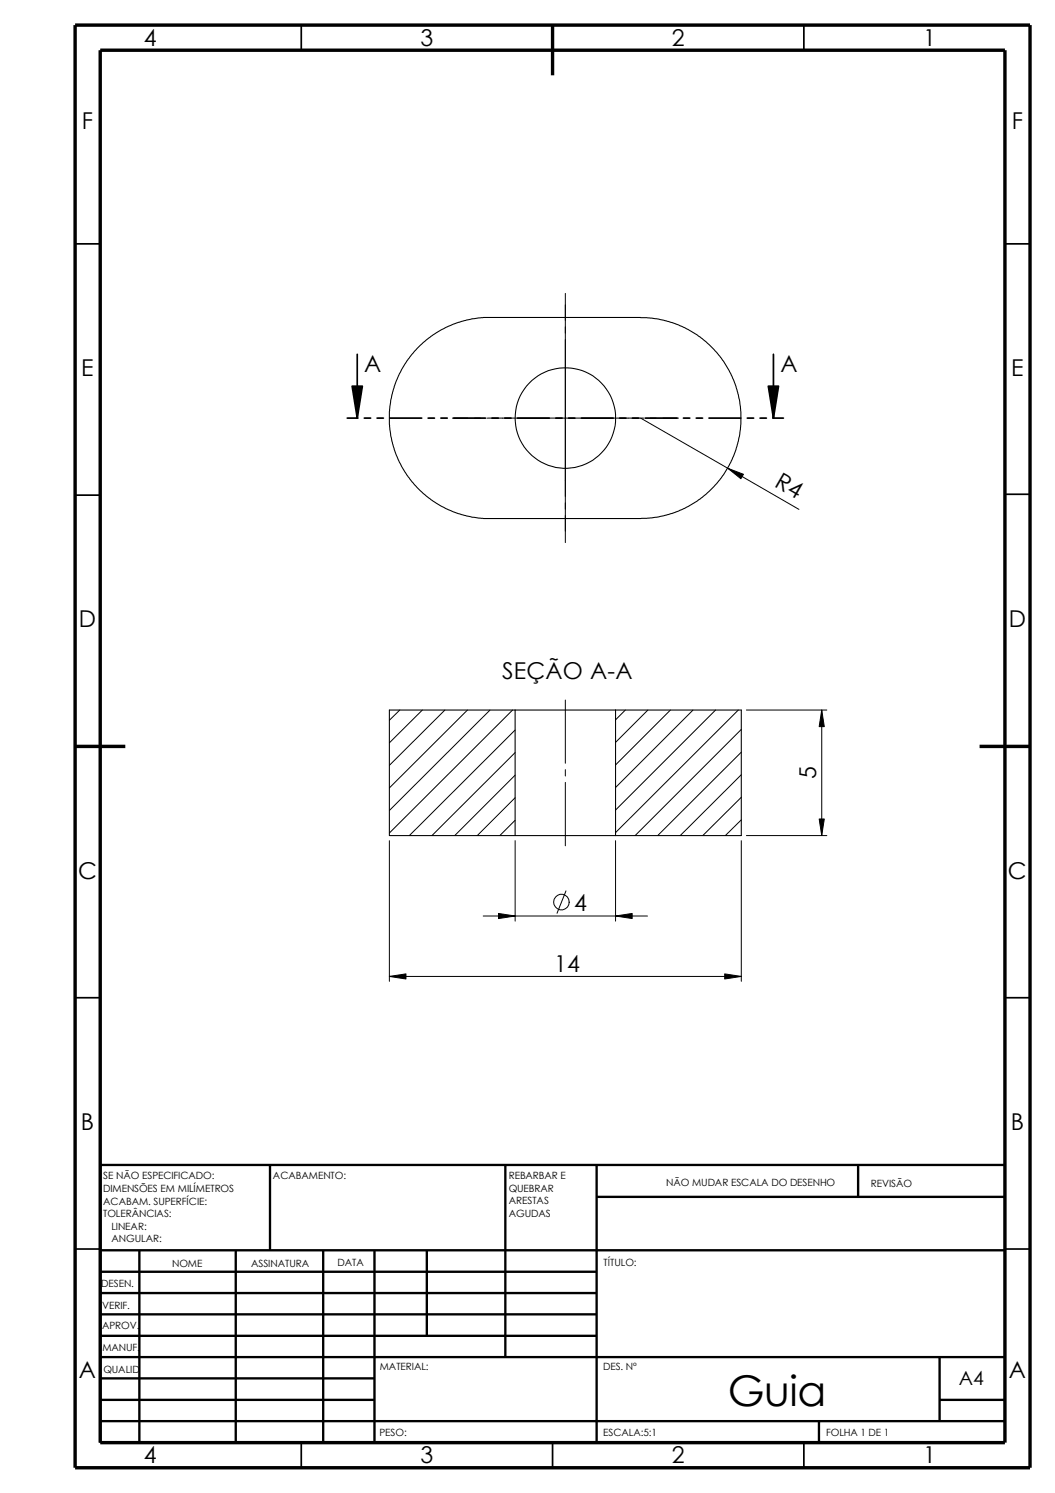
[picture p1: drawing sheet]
<svg xmlns="http://www.w3.org/2000/svg" width="210mm" height="297mm" viewBox="0 0 210 297" stroke-linecap="round" stroke-linejoin="round" font-family="sans-serif">
<g fill="none" stroke="#000" stroke-width=".34">
<path d="M59.9 5v5M159.9 5v5M14.9 48.5h5M199.9 48.5h5M70.1 76.8h2l-1 6.4zM71.1 70.5v12.7M152.9 76.8h2l-1 6.4zM153.9 70.5v12.7M14.9 98.5h5M69.1 83.2h2.1M72.5 83.2h1.2M75 83.2h1.3"/>
<path d="M77.6 83.2h6.3M85.2 83.2h1.2M87.7 83.2h1.3M90.3 83.2h6.3M97.9 83.2h1.2M100.4 83.2h1.3M103 83.2h6.3M110.6 83.2h1.2M113.1 83.2h1.3M115.7 83.2h6.3M123.3 83.2h1.2M125.8 83.2h1.3"/>
<path d="M128.4 83.2h6.3M136 83.2h1.2M138.5 83.2h1.3M141.1 83.2h6.3M148.7 83.2h1.2M151.2 83.2h1.3M153.8 83.2h2.1M199.9 98.3h5M14.9 198.5h5M199.9 198.5h5M14.9 248.5h5M199.9 248.5h5"/>
<path d="M59.9 287v5M109.9 287v5M159.9 287v5"/>
</g>
<g fill="none" stroke="#000" stroke-width=".47">
<path d="M53.7 231.8v17M100.5 231.8v38.2M118.7 231.8v55.2M118.7 238.1h81.2M170.7 231.8v6.3M199.9 231.8h-180v55.2M19.9 248.8h180M19.9 257.3h98.8M19.9 253h98.8M27.7 248.8v38.2M46.9 248.8v38.2M64.3 248.8v38.2"/>
<path d="M74.5 248.8v38.2M84.9 248.8v17M19.9 261.5h98.8M19.9 265.8h98.8M19.9 278.5h54.6M19.9 274.2h54.6M19.9 270h180M186.9 278.5h13M186.9 270v12.7M19.9 282.7h180M162.9 282.7v4.3"/>
</g>
<path d="M14.9 5h190v287h-190zM19.9 10h180v277h-180zM109.9 5v10M14.9 148.5h10M194.9 148.5h10" fill="none" stroke="#000" stroke-width=".68" stroke-linecap="butt"/>
<g fill="none" stroke="#000" stroke-width=".2">
<path d="M112.5 58.4v49.5M90 83.2h3.1M94.4 83.2h1.2M96.9 83.2h31.2M127.5 83.2l31.5 18.1M129.3 83.2h1.3M131.9 83.2h3.1M144.8 93.2l3.1 1.2-.5 .8zM112.5 139.3v12.5M79.5 141.3l-2 2M84 141.3l-6.5 6.5M88.5 141.3l-11 11"/>
<path d="M93 141.3l-15.5 15.5M97.5 141.3l-20 19.9M102 141.3l-24.5 24.4M102.5 145.2l-21.1 21M102.5 149.7l-16.6 16.5M102.5 154.2l-12 12M102.5 158.7l-7.5 7.5M112.5 153.1v1.3M112.5 155.7v12.6M124.4 141.3l-1.9 1.9M128.9 141.3l-6.4 6.4M133.4 141.3l-10.9 10.9"/>
<path d="M137.9 141.3l-15.4 15.4M142.4 141.3l-19.9 19.9M146.9 141.3l-24.4 24.4M147.5 145.1l-21.1 21.1M147.5 149.6l-16.6 16.6M147.5 154.1l-12.2 12.1M147.5 158.6l-7.7 7.6M148.5 141.3h16M163.5 141.3l.5 3.3h-1zM163.5 141.3v24.9M77.5 167.3v27.9M102.5 163.2l-3.1 3"/>
<path d="M102.5 167.3v16M112.6 177.2l-1.8 4.5M122.5 167.3v16M147.5 163.1l-3.2 3.1M147.5 167.3v27.9M148.5 166.2h16M163 162.9h1l-.5 3.3zM77.5 194.3l3.3-.5v1zM77.5 194.3h70M96.1 182.2h32.7M99.2 181.7l3.3 .5-3.3 .6zM122.5 182.2l3.3-.5v1.1z"/>
<path d="M144.2 193.8l3.3 .5-3.3 .5z"/>
<circle cx="111.7" cy="179.5" r="1.55"/>
</g>
<g fill="none" stroke="#000" stroke-width=".21">
<path d="M127.5 63.2h-31.3l-2.4 .3-2.6 .6-2.5 1.1-2.6 1.4-2.6 2.2-2.6 3-1 1.7-1 2.2-1.1 3.8-.3 2.4v2.5l.3 2.4 1.1 3.8 1 2.2 1 1.7 1.6 1.9 1.2 1.3 3 2.4 2 1.1 2.5 1 1.6 .5 2.4 .4h33.5l2.4-.3 2.6-.6 2.5-1.1 2.6-1.4 2.3-1.9 2.4-2.7 1.9-3.2 1-2.4 .7-2.7 .3-2.4-.1-3.5-.4-2.4-.5-1.6-1-2.5-1.9-3.2-1.4-1.6-2.7-2.5-3.2-1.9-2.5-1-3.1-.8-3.1-.2M102.5 141.3h20M102.5 141.3h-25v24.9h25M102.5 141.3v24.9M122.5 141.3h25v24.9h-25M122.5 141.3v24.9M102.5 166.2h20"/>
<circle cx="112.5" cy="83.2" r="10"/>
</g>
<path d="M70.1 76.8h2l-1 6.4zM144.8 93.2l3.1 1.2-.5 .8zM152.9 76.8h2l-1 6.4zM163.5 141.3l.5 3.3h-1zM163 162.9h1l-.5 3.3zM77.5 194.3l3.3-.5v1zM99.2 181.7l3.3 .5-3.3 .6zM122.5 182.2l3.3-.5v1.1zM144.2 193.8l3.3 .5-3.3 .5z" fill="#000"/>
<text font-size="8.4" x="144.8" y="279.7">Guia</text>
<g font-size="4.6">
<text x="28.6" y="9.1">4</text>
<text x="83.7" y="9.1">3</text>
<text x="133.6" y="9.1">2</text>
<text x="183.6" y="9.1">1</text>
<text x="16.3" y="25.6">F</text>
<text x="201.3" y="25.6">F</text>
<text x="16.2" y="74.8">E</text>
<text x="72.5" y="74">A</text>
<text x="155.3" y="74">A</text>
<text x="201.2" y="74.8">E</text>
<text x="153.9" y="96.7" transform="rotate(30 153.9 96.7)">R4</text>
<text x="15.7" y="124.8">D</text>
<text x="200.7" y="124.8">D</text>
<text x="99.9" y="135.2">SEÇÃO A-A</text>
<text x="162.4" y="155" transform="rotate(-90 162.4 155)">5</text>
<text x="15.5" y="174.8">C</text>
<text x="200.5" y="174.8">C</text>
<text x="114.2" y="181.3">4</text>
<text x="110.3" y="193.3">14</text>
<text x="16.1" y="224.8">B</text>
<text x="201.1" y="224.8">B</text>
<text x="15.7" y="274.1">A</text>
<text x="200.7" y="274.1">A</text>
<text x="28.6" y="291.1">4</text>
<text x="83.7" y="291.1">3</text>
<text x="133.6" y="291.1">2</text>
<text x="183.6" y="291.1">1</text>
</g>
<text font-size="3.9" x="190.8" y="275.5">A4</text>
<g font-size="2">
<text x="20.5" y="234.7">SE NÃO ESPECIFICADO:</text>
<text x="20.5" y="237.2">DIMENSÕES EM MILÍMETROS</text>
<text x="20.5" y="239.6">ACABAM. SUPERFÍCIE:</text>
<text x="54.3" y="234.7">ACABAMENTO:</text>
<text x="101.2" y="234.6">REBARBAR E</text>
<text x="101.2" y="237.1">QUEBRAR</text>
<text x="101.2" y="239.6">ARESTAS</text>
<text x="132.5" y="236">NÃO MUDAR ESCALA DO DESENHO</text>
<text x="173.3" y="236.2">REVISÃO</text>
<text x="20.5" y="242.1">TOLERÂNCIAS:</text>
<text x="22.2" y="244.6">LINEAR:</text>
<text x="101.2" y="242.1">AGUDAS</text>
<text x="22.2" y="247.1">ANGULAR:</text>
<text x="67.1" y="252">DATA</text>
<text x="120.1" y="252">TÍTULO:</text>
<text x="20.2" y="256.1">DESEN.</text>
<text x="34.2" y="252.1">NOME</text>
<text x="50" y="252">ASSINATURA</text>
<text x="20.3" y="260.4">VERIF.</text>
<text x="20.3" y="264.5">APROV.</text>
<text x="20.4" y="268.8">MANUF.</text>
<text x="20.6" y="273.2">QUALID</text>
<text x="75.6" y="272.6">MATERIAL:</text>
<text x="120" y="272.6">DES. Nº</text>
<text x="75.5" y="285.6">PESO:</text>
<text x="120" y="285.7">ESCALA:5:1</text>
<text x="164.4" y="285.7">FOLHA 1 DE 1</text>
</g>
</svg>
